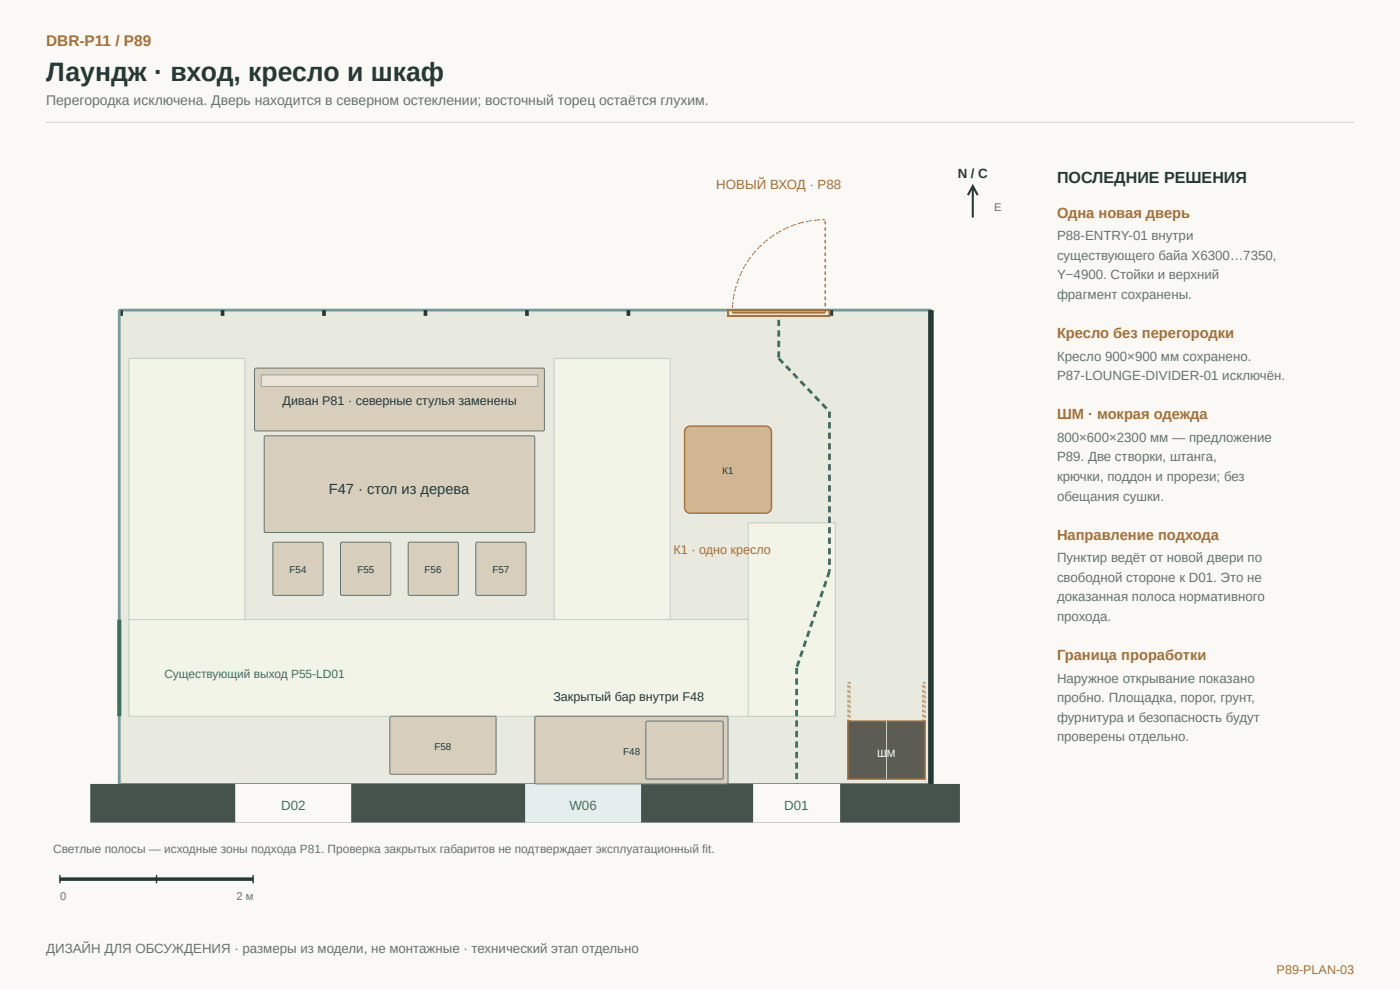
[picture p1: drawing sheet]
<svg xmlns="http://www.w3.org/2000/svg" width="420mm" height="297mm" viewBox="0 0 420 297" stroke-linecap="round" stroke-linejoin="round" font-family="sans-serif">
<path d="M.1 .2h420v296.9h-420z" fill-rule="evenodd" fill="#faf9f5"/>
<path d="M13.8 36.7h392.7" fill="none" stroke="#d1d8d1" stroke-width=".3"/>
<path d="M35.8 93h243.7v142.1h-243.7z" fill-rule="evenodd" fill="#e8e9df"/>
<path d="M35.8 93h243.7v142.1h-243.7z" fill="none" stroke="#66807a" stroke-width=".42"/>
<path d="M27.1 235.2h261.1v11.6h-261.1z" fill-rule="evenodd" fill="#46534d"/>
<path d="M70.6 235.2h34.8v11.6h-34.8z" fill-rule="evenodd" fill="#faf9f5"/>
<path d="M157.6 235.2h34.8v11.6h-34.8z" fill-rule="evenodd" fill="#e5eeee"/>
<path d="M226.1 235.2h26.1v11.6h-26.1z" fill-rule="evenodd" fill="#faf9f5"/>
<path d="M38.7 107.5h34.8v78.3h-34.8z" fill-rule="evenodd" fill="#f2f4e8"/>
<path d="M38.7 107.5h34.8v78.3h-34.8z" fill="none" stroke="#c2d1bf" stroke-width=".3"/>
<path d="M166.3 107.5h34.8v78.3h-34.8z" fill-rule="evenodd" fill="#f2f4e8"/>
<path d="M166.3 107.5h34.8v78.3h-34.8z" fill="none" stroke="#c2d1bf" stroke-width=".3"/>
<path d="M38.7 185.8h212v29h-212z" fill-rule="evenodd" fill="#f2f4e8"/>
<path d="M38.7 185.8h212v29h-212z" fill="none" stroke="#c2d1bf" stroke-width=".3"/>
<path d="M224.6 156.8h26.1v58h-26.1z" fill-rule="evenodd" fill="#f2f4e8"/>
<path d="M224.6 156.8h26.1v58h-26.1z" fill="none" stroke="#c2d1bf" stroke-width=".3"/>
<path d="M79.4 130.9l.3-.2 80.6 .1 .2 .4v28.3l-.4 .2h-80.6l-.2-.4z" fill-rule="evenodd" fill="#d8cebc"/>
<path d="M79.4 130.9l.3-.2 80.6 .1 .2 .4v28.3l-.4 .2h-80.6l-.2-.4z" fill="none" stroke="#6a746a" stroke-width=".3"/>
<path d="M160.7 214.9h57.6l.2 .4v19.6l-.4 .3-57.4-.1-.2-.4v-19.4z" fill-rule="evenodd" fill="#d8cebc"/>
<path d="M160.7 214.9h57.6l.2 .4v19.6l-.4 .3-57.4-.1-.2-.4v-19.4zM193.9 216.5l.4-.2h22.6l.2 .4-.1 16.8-.3 .2-22.6-.1-.2-.3z" fill="none" stroke="#6a746a" stroke-width=".3"/>
<path d="M82 162.8l.3-.2h14.3l.3 .2 .1 15.4-.2 .3-14.5 .1-.3-.2z" fill-rule="evenodd" fill="#d8cebc"/>
<path d="M82 162.8l.3-.2h14.3l.3 .2 .1 15.4-.2 .3-14.5 .1-.3-.2z" fill="none" stroke="#6a746a" stroke-width=".3"/>
<path d="M102.3 162.8l.3-.2h14.3l.4 .2v15.4l-.2 .3-14.5 .1-.3-.2z" fill-rule="evenodd" fill="#d8cebc"/>
<path d="M102.3 162.8l.3-.2h14.3l.4 .2v15.4l-.2 .3-14.5 .1-.3-.2z" fill="none" stroke="#6a746a" stroke-width=".3"/>
<path d="M122.6 162.8l.4-.2h14.2l.4 .2v15.4l-.2 .3-14.4 .1-.4-.2z" fill-rule="evenodd" fill="#d8cebc"/>
<path d="M122.6 162.8l.4-.2h14.2l.4 .2v15.4l-.2 .3-14.4 .1-.4-.2z" fill="none" stroke="#6a746a" stroke-width=".3"/>
<path d="M142.9 162.8l.3-.2h14.3l.4 .2v15.4l-.2 .3-14.5 .1-.3-.2z" fill-rule="evenodd" fill="#d8cebc"/>
<path d="M142.9 162.8l.3-.2h14.3l.4 .2v15.4l-.2 .3-14.5 .1-.3-.2z" fill="none" stroke="#6a746a" stroke-width=".3"/>
<path d="M117.1 215l.3-.2 31.3 .1 .2 .4v16.7l-.4 .3-31.3-.1-.2-.4z" fill-rule="evenodd" fill="#d8cebc"/>
<path d="M117.1 215l.3-.2 31.3 .1 .2 .4v16.7l-.4 .3-31.3-.1-.2-.4z" fill="none" stroke="#6a746a" stroke-width=".3"/>
<path d="M76.5 110.6l.3-.2h86.2l.4 .4v18.1l-.4 .4h-86.2l-.4-.4z" fill-rule="evenodd" fill="#d8cebc"/>
<path d="M76.5 110.6l.3-.2h86.2l.4 .4v18.1l-.4 .4h-86.2l-.4-.4z" fill="none" stroke="#6a746a" stroke-width=".3"/>
<path d="M78.4 112.5h83v3.4h-83z" fill-rule="evenodd" fill="#eae3d6"/>
<path d="M78.4 112.5h83v3.4h-83z" fill="none" stroke="#9eaa9e" stroke-width=".3"/>
<path d="M206 128.3l1.2-.5h22.7l1.2 .5 .5 1.2v22.8l-.5 1.1-1.2 .5h-22.7l-1.2-.5-.5-1.1v-22.8z" fill-rule="evenodd" fill="#d0b792"/>
<path d="M206 128.3l1.2-.5h22.7l1.2 .5 .5 1.2v22.8l-.5 1.1-1.2 .5h-22.7l-1.2-.5-.5-1.1v-22.8z" fill="none" stroke="#a56e35" stroke-width=".42"/>
<path d="M254.5 216.3h23.2v17.4h-23.2z" fill-rule="evenodd" fill="#5b5d55"/>
<path d="M254.5 216.3h23.2v17.4h-23.2z" fill="none" stroke="#a56e35" stroke-width=".42"/>
<path d="M266.1 216.3v17.4" fill="none" stroke="#d4d1c7" stroke-width=".3"/>
<path d="M254.6 204.8h.6v11.5h-.6zM277.1 204.8h.5v11.5h-.5z" fill="none" stroke="#a56e35" stroke-width=".31" stroke-dasharray=".8 .6" stroke-linecap="butt"/>
<path d="M35.8 93h30.5" fill="none" stroke="#739b9d" stroke-width=".84" stroke-linecap="butt"/>
<path d="M35.8 93h1.1v1.8h-1.1z" fill-rule="evenodd" fill="#253a36"/>
<path d="M66.3 93h30.4" fill="none" stroke="#739b9d" stroke-width=".84" stroke-linecap="butt"/>
<path d="M66.3 93h1.1v1.8h-1.1z" fill-rule="evenodd" fill="#253a36"/>
<path d="M96.7 93h30.5" fill="none" stroke="#739b9d" stroke-width=".84" stroke-linecap="butt"/>
<path d="M96.7 93h1.1v1.8h-1.1z" fill-rule="evenodd" fill="#253a36"/>
<path d="M127.2 93h30.4" fill="none" stroke="#739b9d" stroke-width=".84" stroke-linecap="butt"/>
<path d="M127.2 93h1.1v1.8h-1.1z" fill-rule="evenodd" fill="#253a36"/>
<path d="M157.6 93h30.5" fill="none" stroke="#739b9d" stroke-width=".84" stroke-linecap="butt"/>
<path d="M157.6 93h1.1v1.8h-1.1z" fill-rule="evenodd" fill="#253a36"/>
<path d="M188.1 93h30.4" fill="none" stroke="#739b9d" stroke-width=".84" stroke-linecap="butt"/>
<path d="M188.1 93h1.1v1.8h-1.1z" fill-rule="evenodd" fill="#253a36"/>
<path d="M218.5 93h30.5" fill="none" stroke="#739b9d" stroke-width=".84" stroke-linecap="butt"/>
<path d="M218.5 93h1.1v1.8h-1.1z" fill-rule="evenodd" fill="#253a36"/>
<path d="M249 93h30.5" fill="none" stroke="#739b9d" stroke-width=".84" stroke-linecap="butt"/>
<path d="M249 93h1.1v1.8h-1.1z" fill-rule="evenodd" fill="#253a36"/>
<path d="M35.8 93v92.8M35.8 214.8v20.4" fill="none" stroke="#739b9d" stroke-width=".84" stroke-linecap="butt"/>
<path d="M35.8 185.8v29" fill="none" stroke="#367761" stroke-width="1.3" stroke-linecap="butt"/>
<path d="M279.5 93v142.2" fill="none" stroke="#253a36" stroke-width="1.7" stroke-linecap="butt"/>
<path d="M218.5 93h30.5v1.8h-30.5z" fill-rule="evenodd" fill="#fff2d5"/>
<path d="M218.5 93h30.5v1.8h-30.5zM219.8 93.8h27.9" fill="none" stroke="#a56e35" stroke-width=".63" stroke-linecap="butt"/>
<path d="M247.7 93.8v-27.9" fill="none" stroke="#a56e35" stroke-width=".42" stroke-dasharray="1 .8" stroke-linecap="butt"/>
<g fill="none" stroke="#a56e35" stroke-width=".3" stroke-dasharray=".8 .6" stroke-linecap="butt">
<path d="M223.5 79.8l1.4-2M224.9 77.8l1.4-2M226.3 75.8l1.7-1.8M228 74l1.8-1.6M229.8 72.4l1.9-1.5M231.7 70.9l2.1-1.3M233.8 69.6l2.1-1.1M235.9 68.5l2.3-.9M238.2 67.6l2.3-.8M240.5 66.8l2.4-.5M242.9 66.3l2.4-.3M245.3 66l2.4-.1"/>
<path d="M219.8 93.8l.1-2.5M219.9 91.3l.3-2.4M220.2 88.9l.6-2.3M220.8 86.6l.7-2.4M221.5 84.2l.9-2.2M222.4 82l1.1-2.2"/>
</g>
<path d="M233.8 95.9v11.6M233.8 107.5l15.2 16M249 123.5v47.8M249 171.3l-9.9 29M239.1 200.3v34.9" fill="none" stroke="#367761" stroke-width=".84" stroke-dasharray="1.9 1.3" stroke-linecap="butt"/>
<path d="M290.5 58.5l1.5-2.7 1.5 2.7M292 55.8v9.5" fill="none" stroke="#253a36" stroke-width=".63" stroke-linecap="butt"/>
<path d="M18 263.7h58" fill="none" stroke="#253a36" stroke-width="1" stroke-linecap="butt"/>
<path d="M18 262.4v2.6M47 262.4v2.6M76 262.4v2.6" fill="none" stroke="#253a36" stroke-width=".42"/>
<text font-size="8" fill="#253a36" x="13.9" y="24.1">Лаундж · вход, кресло и шкаф</text>
<text font-size="4.8" fill="#253a36" x="317.3" y="54.8">ПОСЛЕДНИЕ РЕШЕНИЯ</text>
<text font-size="4.6" fill="#a56e35" x="13.9" y="13.6">DBR-P11 / P89</text>
<g font-size="4.4" fill="#a56e35">
<text x="317.3" y="65.3">Одна новая дверь</text>
<text x="317.3" y="101.4">Кресло без перегородки</text>
<text x="317.3" y="125.8">ШМ · мокрая одежда</text>
<text x="317.3" y="161.9">Направление подхода</text>
<text x="317.3" y="198">Граница проработки</text>
</g>
<text font-size="4.4" fill="#253a36" x="98.7" y="148">F47 · стол из дерева</text>
<text font-size="4.2" fill="#65736e" x="13.9" y="31.5">Перегородка исключена. Дверь находится в северном остеклении; восточный торец остаётся глухим.</text>
<text font-size="4" fill="#253a36" x="287.5" y="53.3">N / С</text>
<text font-size="4" fill="#a56e35" x="215" y="56.7">НОВЫЙ ВХОД · P88</text>
<g font-size="4" fill="#65736e">
<text x="317.3" y="72">P88-ENTRY-01 внутри</text>
<text x="317.3" y="77.9">существующего байа X6300…7350,</text>
<text x="317.3" y="83.8">Y−4900. Стойки и верхний</text>
<text x="317.3" y="89.7">фрагмент сохранены.</text>
<text x="317.3" y="108.1">Кресло 900×900 мм сохранено.</text>
<text x="317.3" y="114">P87-LOUNGE-DIVIDER-01 исключён.</text>
<text x="317.3" y="132.5">800×600×2300 мм — предложение</text>
<text x="317.3" y="138.4">P89. Две створки, штанга,</text>
<text x="317.3" y="144.3">крючки, поддон и прорези; без</text>
<text x="317.3" y="150.1">обещания сушки.</text>
<text x="317.3" y="168.6">Пунктир ведёт от новой двери по</text>
<text x="317.3" y="174.5">свободной стороне к D01. Это не</text>
<text x="317.3" y="180.4">доказанная полоса нормативного</text>
<text x="317.3" y="186.3">прохода.</text>
<text x="317.3" y="204.7">Наружное открывание показано</text>
<text x="317.3" y="210.6">пробно. Площадка, порог, грунт,</text>
<text x="317.3" y="216.5">фурнитура и безопасность будут</text>
<text x="317.3" y="222.4">проверены отдельно.</text>
<text x="13.9" y="285.8">ДИЗАЙН ДЛЯ ОБСУЖДЕНИЯ · размеры из модели, не монтажные · технический этап отдельно</text>
</g>
<g font-size="4" fill="#367761">
<text x="84.4" y="243">D02</text>
<text x="170.9" y="243">W06</text>
<text x="235.4" y="243">D01</text>
</g>
<g font-size="3.8" fill="#253a36">
<text x="84.8" y="121.4">Диван P81 · северные стулья заменены</text>
<text x="166.1" y="210.4">Закрытый бар внутри F48</text>
</g>
<g font-size="3.8" fill="#a56e35">
<text x="202.2" y="166.1">К1 · одно кресло</text>
<text x="383.2" y="292.1">P89-PLAN-03</text>
</g>
<text font-size="3.6" fill="#367761" x="49.3" y="203.3">Существующий выход P55-LD01</text>
<text font-size="3.6" fill="#65736e" x="16" y="256">Светлые полосы — исходные зоны подхода P81. Проверка закрытых габаритов не подтверждает эксплуатационный fit.</text>
<g font-size="3.4" fill="#65736e">
<text x="298.4" y="63.4">E</text>
<text x="18.1" y="269.8">0</text>
<text x="71" y="269.8">2 м</text>
</g>
<text font-size="3.1" fill="#fff" x="263.3" y="227">ШМ</text>
<g font-size="2.9" fill="#253a36">
<text x="216.9" y="142.2">К1</text>
<text x="86.9" y="172">F54</text>
<text x="107.3" y="172">F55</text>
<text x="127.5" y="172">F56</text>
<text x="147.8" y="172">F57</text>
<text x="130.4" y="224.9">F58</text>
<text x="187.1" y="226.4">F48</text>
</g>
</svg>
